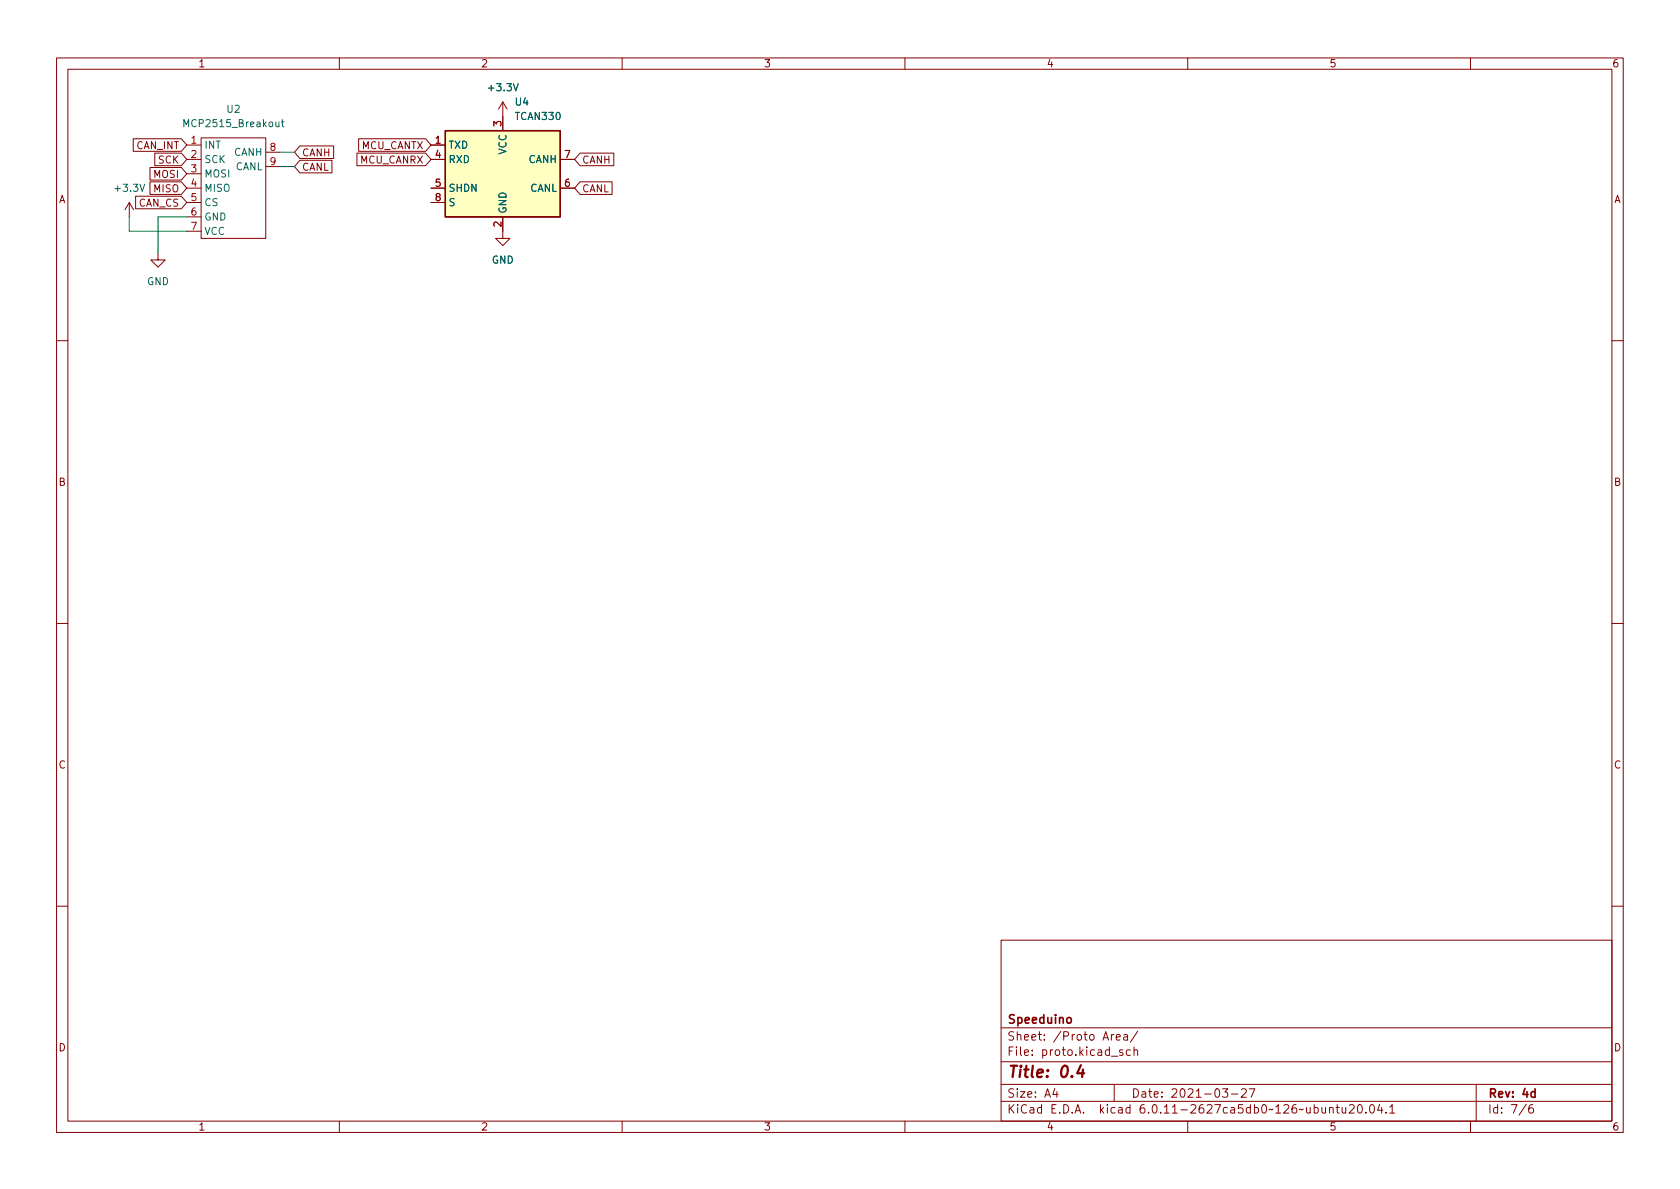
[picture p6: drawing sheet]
<svg xmlns="http://www.w3.org/2000/svg" width="297mm" height="210mm" viewBox="0 0 297 210" stroke-linecap="round" stroke-linejoin="round" font-family="sans-serif">
<g fill="none" stroke="#840000" stroke-width=".18">
<path d="M10 10.2h277v190.1h-277zM12 12.2h273v186.1h-273zM60 10.2v2M88.9 18l-.8 1.3M88.9 18v5.1M88.9 18l.8 1.3M110 10.2v2M160 10.2v2M210 10.2v2M260 10.2v2M22.9 35.8l-.8 1.3M22.9 35.8v2.5"/>
<path d="M22.9 35.8l.7 1.3M23.6 24.5h8.5l.9 1.1-.9 1.2h-8.5zM24 34.7h8.1l.9 1.1-.9 1.1h-8.1zM26.5 29.6h5.6l.9 1.1-.9 1.1h-5.6zM26.5 32.2h5.6l.9 1.1-.9 1.1h-5.6zM27.4 27.1h4.7l.9 1.1-.9 1.1h-4.7zM33 25.6h2.6M33 28.2h2.6M33 33.3h2.6M33 35.8h2.6M33 30.7h2.6M33 38.3h2.6"/>
<path d="M35.6 24.4h11.4v17.8h-11.4zM47 26.9h2.5M47 29.5h2.5M53 25.8h6v2.2h-6l-.9-1.1zM53 28.3h5.7v2.3h-5.7l-.9-1.1zM63.1 27.1h12.1l1 1.1-1 1.1h-12.1zM63.4 24.5h11.8l1 1.1-1 1.2h-11.8zM76.2 25.6h2.5M76.2 28.2h2.5M76.2 33.3h2.5M76.2 35.8h2.5M88.9 38.3v3.9h1.3l-1.3 1.2-1.3-1.2h1.3"/>
<path d="M99.1 28.2h2.5M99.1 33.3h2.5M102.6 32.2h5.6v2.2h-5.6l-1-1.1zM102.6 27.1h5.9v2.2h-5.9l-1-1.1zM27.9 44.7v1.3h1.3l-1.3 1.2-1.2-1.2h1.2M33 40.9h2.6M10 60.2h2M285 60.2h2M10 110.2h2M285 110.2h2M10 160.2h2M177 166.3h108v32h-108z"/>
<path d="M285 160.2h2M60 198.3v2M110 198.3v2M160 198.3v2M177 194.8h108M177 191.8h108M177 187.8h108M177 181.8h108M182.5 186.5v.1M182.5 185.7v.1M184.6 183.8v.1M184.6 183v.1"/>
<path d="M192.7 183.1l.2-.2 .5 .2v.5l-.1 .3h-.4l-.2-.1zM197 191.8v3M199.9 185.7l-.5-.1-.3 .3v.4l.2 .3h.6M200.5 185.8l.2-.2 .4 .1v.9M200.5 185.1v1.5M201.1 182.4l-1.2 1.9M210 198.3v2M217.7 193.5h1.2M219.5 192.7l.6-.2 .2 .2 .1 .3-1 1h1M220.9 192.5h1l-.7 1.5M238.6 195.5l.5-.2 .3 .2v.3l-.9 1h.9M240.2 195.4l.2-.1a.81 .81 0 0 1 .5 .7 .81 .81 0 0 1-.3 .8h-.1a.81 .81 0 0 1-.6-.6 .81 .81 0 0 1 .3-.8z"/>
<path d="M241.5 196.7v.1M242.4 195.4l.1-.1a.81 .81 0 0 1 .6 .7 .81 .81 0 0 1-.3 .8h-.2a.81 .81 0 0 1-.5-.6 .81 .81 0 0 1 .3-.8zM243.9 195.3l-.3 1h.9M244.3 195.8v1M245.1 196.7v.1M245.7 195.8l.4-.5v1.5M245.7 196.8h.9M260 198.3v2M261 191.8v6.5M271 195.3a.6 .6 0 0 0-.7 .7v.5l.1 .3h.5l.2-.1 .1-.5-.2-.2-.4-.1-.3 .3"/>
</g>
<path d="M188.8 180l.3-.1 .3 .3v.4l-.3 .3h-.3l-.2-.3v-.4z" fill="none" stroke="#840000" stroke-width=".3"/>
<path d="M90.8 14.8l.4 1.3 .4-1.3M24.7 32.6l.5 1.2 .4-1.2M48.8 21.6v.8h.3l.2-.1M49.3 21.6v.8M49.7 21.6h.5M49.9 21.1v1.1l.3 .2" fill="none" stroke="#006464" stroke-width=".18"/>
<path d="M78.7 23.1h20.4v15.2h-20.4z" fill="#ffffc2" stroke="#ffffc2" stroke-width=".18"/>
<path d="M78.7 23.1h20.4v15.2h-20.4z" fill="none" stroke="#840000" stroke-width=".25"/>
<path d="M22.9 38.3v2.6h10.1M33 38.3h-5.1v6.4M49.5 29.5h2.6M49.5 26.9h2.6" fill="none" stroke="#009600" stroke-width=".18"/>
<g font-size="2.8" fill="#840000">
<text x="178" y="191.2">Title:</text>
<text x="187.3" y="191.2">0.4</text>
</g>
<g font-size="2.1" fill="#840000">
<text x="178" y="184.5">Sheet:</text>
<text x="178" y="181.5">Speeduino</text>
<text x="186.2" y="184.5">/Proto</text>
<text x="195.1" y="184.5">Area/</text>
<text x="178" y="187.2">File:</text>
<text x="184.4" y="187.2">proto.kicad_sch</text>
<text x="178" y="197.4">KiCad</text>
<text x="178" y="194.6">Size:</text>
<text x="184.7" y="194.6">A4</text>
<text x="185.7" y="197.4">E.D.A.</text>
<text x="194.6" y="197.4">kicad</text>
<text x="200" y="194.6">Date:</text>
<text x="201.8" y="197.4">6.0.11-2627ca5db0~126~ubuntu20.04.1</text>
<text x="207" y="194.6">2021-03-27</text>
<text x="263" y="194.6">Rev:</text>
<text x="263" y="197.4">Id:</text>
<text x="267.1" y="197.4">7/6</text>
<text x="269.1" y="194.6">4d</text>
</g>
<g font-size="1.8" fill="#840000">
<text x="35" y="12.3">1</text>
<text x="85" y="12.3">2</text>
<text x="135" y="12.3">3</text>
<text x="185" y="12.3">4</text>
<text x="235" y="12.3">5</text>
<text x="285" y="12.3">6</text>
<text x="24" y="26.8">CAN_INT</text>
<text x="27.8" y="29.3">SCK</text>
<text x="53.3" y="28">CANH</text>
<text x="63.6" y="29.3">MCU_CANRX</text>
<text x="63.9" y="26.8">MCU_CANTX</text>
<text x="102.9" y="29.3">CANH</text>
<text x="27" y="31.8">MOSI</text>
<text x="27" y="34.4">MISO</text>
<text x="53.3" y="30.6">CANL</text>
<text x="102.9" y="34.4">CANL</text>
<text x="10.4" y="36.3">A</text>
<text x="24.5" y="36.9">CAN_CS</text>
<text x="285.4" y="36.3">A</text>
<text x="10.3" y="86.3">B</text>
<text x="285.3" y="86.3">B</text>
<text x="10.3" y="136.3">C</text>
<text x="285.3" y="136.3">C</text>
<text x="10.3" y="186.3">D</text>
<text x="285.3" y="186.3">D</text>
<text x="35" y="200.3">1</text>
<text x="85" y="200.3">2</text>
<text x="135" y="200.3">3</text>
<text x="185" y="200.3">4</text>
<text x="235" y="200.3">5</text>
<text x="285" y="200.3">6</text>
</g>
<g font-size="1.8" fill="#006464">
<text x="86" y="16.5">+3.3V</text>
<text x="32.1" y="22.9">MCP2515_Breakout</text>
<text x="39.9" y="20.3">U2</text>
<text x="90.9" y="19.1">U4</text>
<text x="90.9" y="21.6">TCAN330</text>
<text x="36.1" y="26.7">INT</text>
<text x="36.1" y="29.2">SCK</text>
<text x="41.3" y="27.9">CANH</text>
<text x="79.2" y="26.7">TXD</text>
<text x="79.2" y="29.2">RXD</text>
<text x="89.9" y="27.4" transform="rotate(-90 89.9 27.4)">VCC</text>
<text x="93.4" y="29.2">CANH</text>
<text x="19.9" y="34.3">+3.3V</text>
<text x="36.1" y="31.8">MOSI</text>
<text x="36.1" y="34.3">MISO</text>
<text x="41.6" y="30.5">CANL</text>
<text x="79.2" y="34.3">SHDN</text>
<text x="93.7" y="34.3">CANL</text>
<text x="36.1" y="36.8">CS</text>
<text x="36.1" y="39.4">GND</text>
<text x="36.1" y="41.9">VCC</text>
<text x="79.2" y="36.8">S</text>
<text x="89.9" y="37.8" transform="rotate(-90 89.9 37.8)">GND</text>
<text x="86.9" y="47">GND</text>
<text x="25.9" y="50.8">GND</text>
</g>
<g font-size="1.8" fill="#a90000">
<text x="88.6" y="22.5" transform="rotate(-90 88.6 22.5)">3</text>
<text x="33.6" y="25.4">1</text>
<text x="33.6" y="27.9">2</text>
<text x="47.6" y="26.7">8</text>
<text x="47.6" y="29.2">9</text>
<text x="76.8" y="25.4">1</text>
<text x="76.8" y="27.9">4</text>
<text x="99.6" y="27.9">7</text>
<text x="33.6" y="30.5">3</text>
<text x="33.6" y="33">4</text>
<text x="33.6" y="35.6">5</text>
<text x="76.8" y="33">5</text>
<text x="76.8" y="35.6">8</text>
<text x="99.6" y="33">6</text>
<text x="33.6" y="38.1">6</text>
<text x="33.6" y="40.6">7</text>
<text x="88.6" y="40.3" transform="rotate(-90 88.6 40.3)">2</text>
</g>
</svg>
